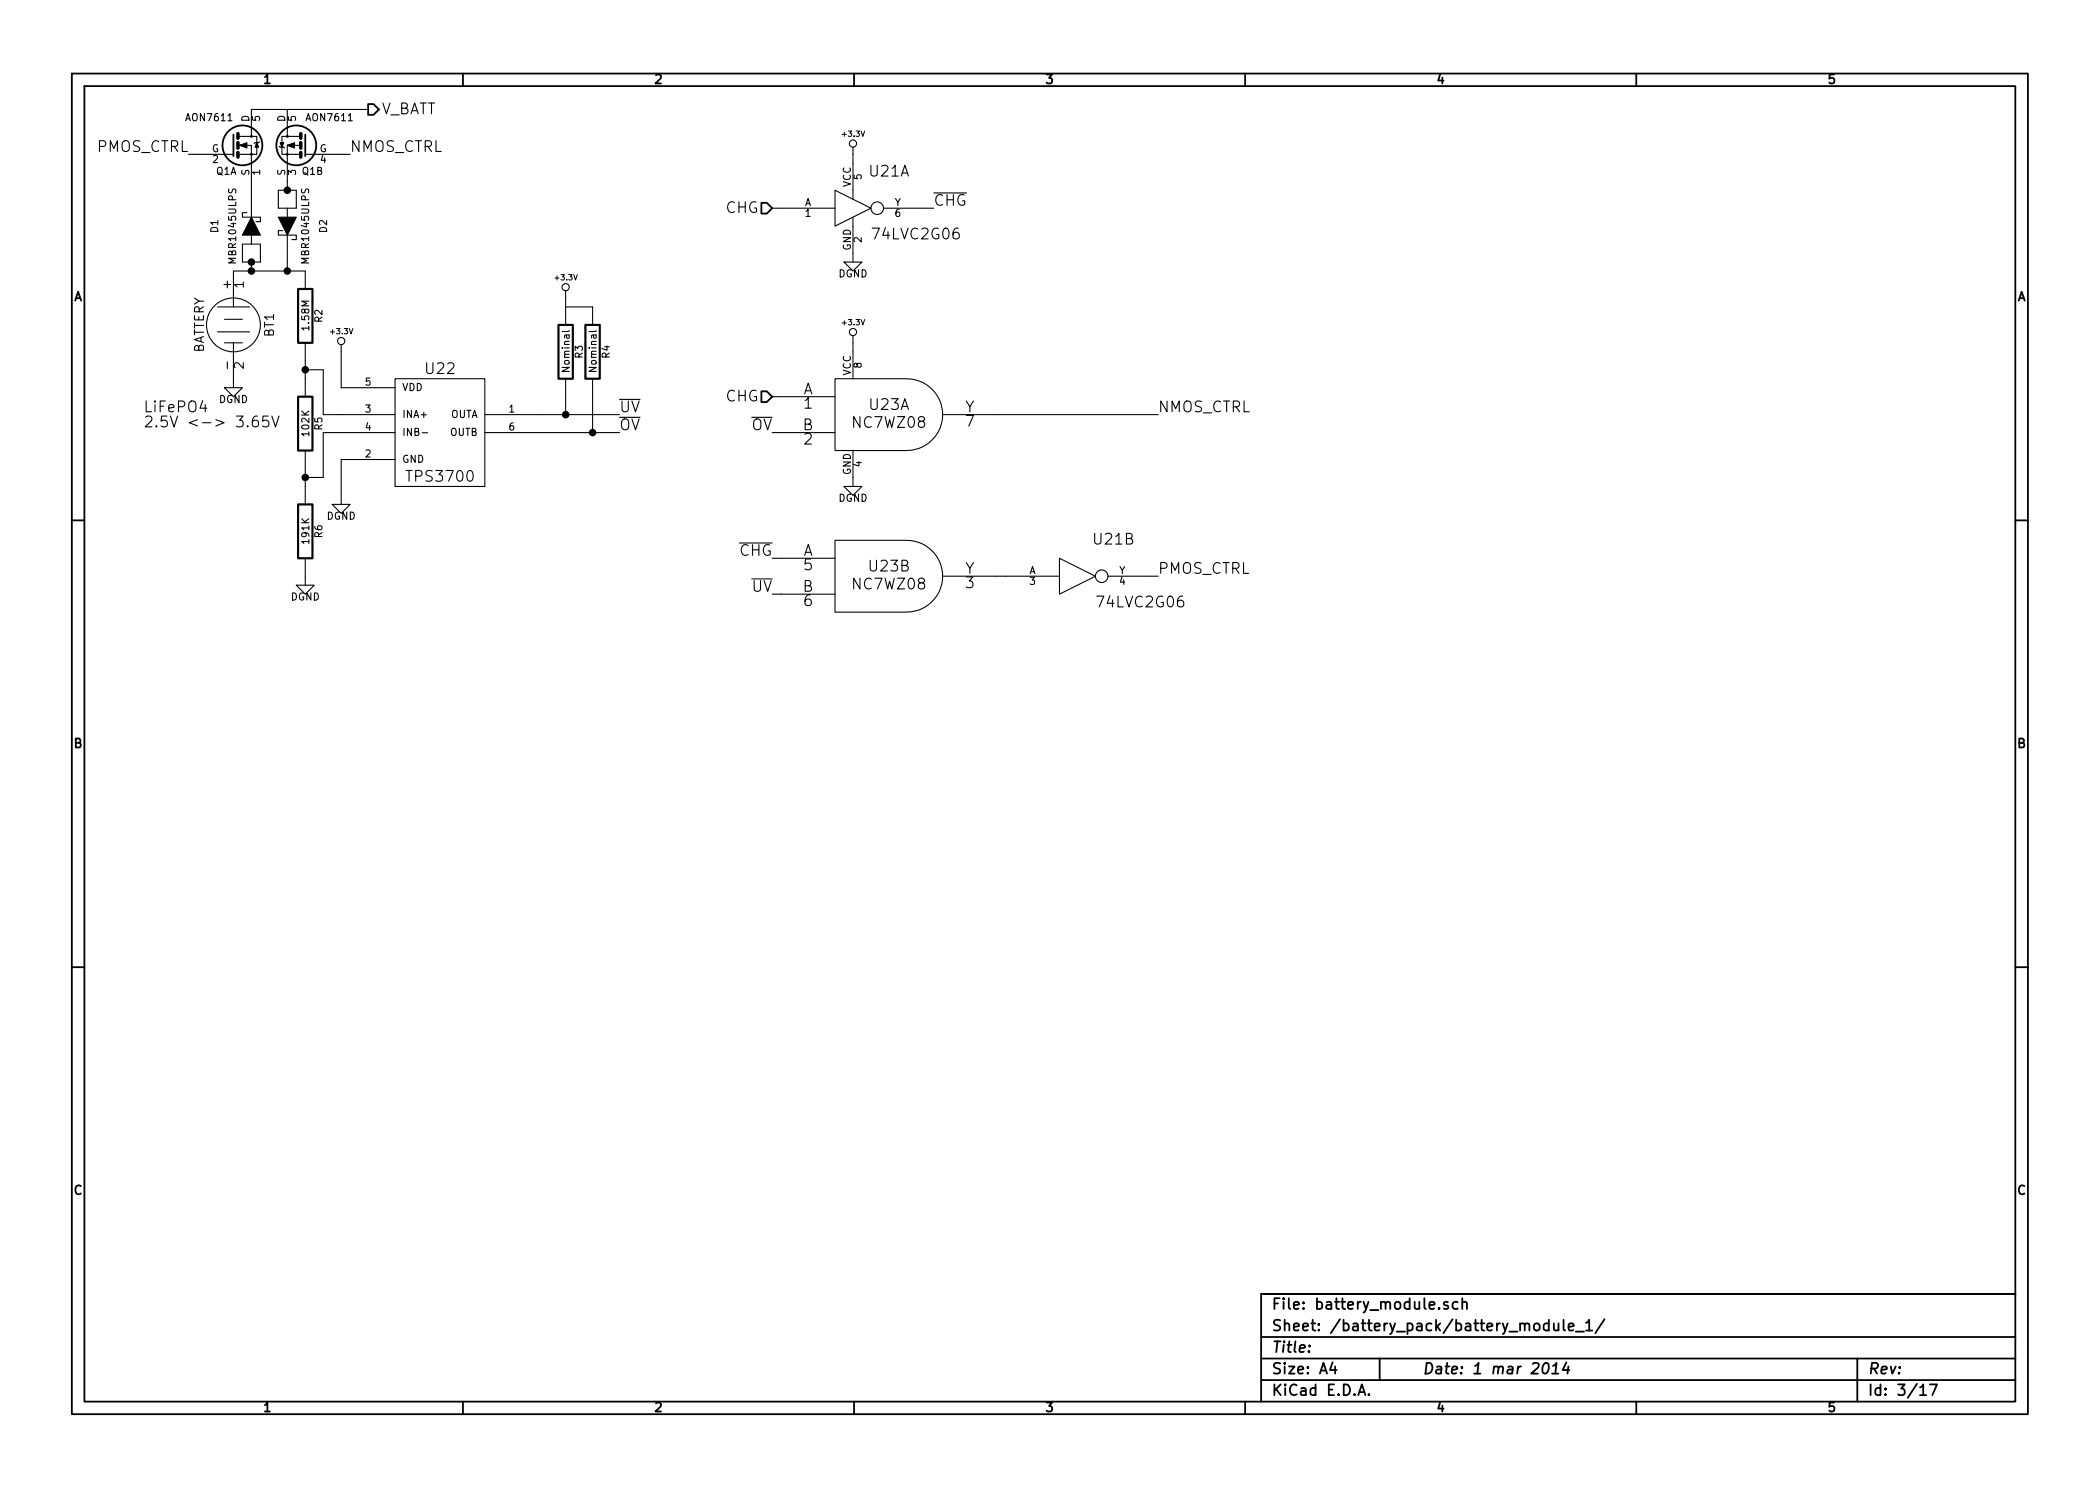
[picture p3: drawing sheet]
<svg xmlns="http://www.w3.org/2000/svg" width="297mm" height="210mm" viewBox="0 0 297 210" stroke-linecap="round" stroke-linejoin="round" font-family="sans-serif">
<g fill="none" stroke="#000" stroke-width=".25">
<path d="M10.2 10.4h276.6v189.7h-276.6zM11.9 12.2h273.2v186.1h-273.2zM33 19v3.1M43.2 19v3.1M52.1 14.7h.7l.8 .8-.8 .8h-.7zM65.5 10.4v1.8M120.8 10.4v1.8M176.1 10.4v1.8M231.4 10.4v1.8M107.7 28.7h.8l.7 .8-.7 .7h-.8zM107.7 55.4h.8l.7 .7-.7 .8h-.8zM10.2 73.6h1.7"/>
<path d="M285.1 73.6h1.7M10.2 136.8h1.7M285.1 136.8h1.7M65.5 198.3v1.8M120.8 198.3v1.8M176.1 198.3v1.8M178.4 189.2h106.7M178.4 195.3h106.7M178.4 192.2h106.7M185.2 190.4h.1l-.1 .1v-.1v.1M188.5 192.8l-.4 1h1M188.8 193.3v1.1"/>
<path d="M192.1 197.4l.5-1.5 .5 1.5M192.3 197h.7M193.6 197.3h.1l-.1 .1-.1-.1h.1v.1M195.1 192.2v3.1M204.8 184.3l-.4-.1-.2 .2 .1 .2 .5 .2 .1 .1-.1 .2-.1 .1-.5-.1M206.2 184.3a.48 .48 0 0 0-.7 0v.6a.48 .48 0 0 0 .7 .2M206.8 184.3a.38 .38 0 0 1 .7 .1v.8M206.8 183.7v1.5M218.4 193a.35 .35 0 0 1 .4-.2 .35 .35 0 0 1 .2 .3 .87 .87 0 0 1-.5 1.3l-.2-.1a1.14 1.14 0 0 1 .1-1.3zM219.1 187.3a.48 .48 0 0 0-.7 .1l-.1 .6a.48 .48 0 0 0 .8 .2M219.1 186.7v1.6M219.5 194.4h.9"/>
<path d="M219.7 193.3l.5-.5-.2 1.6M219.8 187.2v.9a.39 .39 0 0 0 .6 0M220.4 187.2v1.1M221.2 186.7v1.4l.2 .2M221.6 192.8l-.6 1h1M221.8 193.3l-.1 1.1M221.9 187.8l.7-.2-.1-.3-.4-.1-.2 .3v.7l.2 .1 .4-.1M222.9 188.4h1.2M224.3 187.2l.5-.5v1.6M224.3 188.3h.9M226.9 186.7l-1.2 1.9M231.4 198.3v1.8"/>
<path d="M262.7 192.2v6.1M271.6 196.3l.4-.4v1.5M271.6 197.4h.9M273 195.9h1l-.7 1.5M285.1 183.1h-106.7v15.2"/>
<circle cx="34.3" cy="20.6" r="2.82"/>
<circle cx="41.9" cy="20.6" r="2.82"/>
</g>
<g fill="none" stroke="#000" stroke-width=".15">
<path d="M35.6 19.3h.7v2.5h-.7v-1.2h-1.8M40.6 15.5v3.8h1.8M40.6 19.3h-.7v2.5h.7v-1.2h1.8M52.1 15.5h-16.5v3.8h-1.8M26.7 21.8h6.3M33.8 21.8h1.8v8.9M34.3 34.5h2.5v2.6h-2.5zM34.9 30.1h-.6v.6h2.5v.7h-.6M35.6 33.3v1.2M35.6 37.1v1.2M36.7 20.1l-.1 .1h-.5l-.2 .1M39.4 26.9h2.5v2.6h-2.5z"/>
<path d="M39.5 20.7l.1 .1h.5l.2 .1M40 32.6h-.6v.7h2.5v.6h-.6M40.6 29.5v1.2M40.6 33.3v5M42.4 21.8h-1.8v5.1M43.2 21.8h6.3M109.2 29.5h8.9M118.1 26.9l5.1 2.6-5.1 2.5zM119.4 37.1h2.5l-1.3 1.2zM120.6 20.8v7.4M120.6 30.7v6.4M125 29.5h7.1"/>
<path d="M132.1 27.3h4.6M30.8 43.4h4.5M30.8 47h4.5M31.7 54.9h2.6l-1.3 1.2zM31.7 45.2h2.6M31.7 48.5h2.6M33 48.5v6.4M36.4 58.9a.62 .62 0 0 0-.7 .6v.6a.48 .48 0 0 0 .4 .3 .48 .48 0 0 0 .5-.3l-.1-.5a.48 .48 0 0 0-.7 0l-.1 .2M37.9 58.9h-.7l-.1 .7 .3-.1h.5l.1 .3-.1 .5a.62 .62 0 0 1-.8 0M38.5 58.9l.5 1.5 .5-1.5M43.2 40.9v-2.6h-10.2v5.1M43.2 52.3h2.5v6.4h10.2"/>
<path d="M43.2 48.5v7.6M48.3 48.8v6.1h7.6M55.9 53.6h12.7v15.2h-12.7zM68.6 58.7h19M80 41.1v4.9M80 43.4h3.8v2.6M80 53.6v5.1M80.5 46.8l-.1 .1h-.9M83.8 53.6v7.6M84.3 46.8l-.1 .1h-.9M109.2 56.1h8.9M120.6 47.5v6.1"/>
<path d="M128.3 53.6h-10.2v10.1h10.2M128.3 53.6a5.1 5.1 0 0 1 5 5.1 5.1 5.1 0 0 1-5 5M133.3 58.7h30.5M43.2 63.7v7.7M43.2 79v3.8M47 71.4h2.5l-1.2 1.2zM55.9 65h-7.6v6.4M55.9 61.2h-10.2v6.4h-2.5M59.7 61.2h.8M68.6 61.2h19M104.6 76.8h4.6M109.2 61.2h8.9"/>
<path d="M109.2 79h8.9M119.4 68.8h2.5l-1.3 1.3zM120.6 63.7v5.1M128.3 76.4h-10.2v10.2h10.2M128.3 76.5a5.1 5.1 0 0 1 5 5 5.1 5.1 0 0 1-5 5.1M149.9 79l5 2.5-5 2.6zM41.9 82.8h2.5l-1.2 1.3zM109.2 84.1h8.9M133.3 81.5h16.6M156.7 81.5h7.1"/>
<circle cx="35.6" cy="19.3" r=".13"/>
<circle cx="40.6" cy="19.3" r=".13"/>
<circle cx="35.6" cy="21.8" r=".13"/>
<circle cx="40.6" cy="21.8" r=".13"/>
<circle cx="120.7" cy="20.3" r=".51"/>
<circle cx="124.1" cy="29.5" r=".89"/>
<circle cx="33" cy="46" r="3.8"/>
<circle cx="48.3" cy="48.3" r=".51"/>
<circle cx="80" cy="40.6" r=".51"/>
<circle cx="120.7" cy="47" r=".51"/>
<circle cx="155.8" cy="81.5" r=".89"/>
</g>
<path d="M42.2 40.9h2v7.6h-2zM42.2 56.1h2v7.6h-2zM79 46h2v7.6h-2zM82.8 46h2v7.6h-2zM42.2 71.4h2v7.6h-2z" fill="none" stroke="#000" stroke-width=".3"/>
<path d="M33.7 18.9v.7M42.5 18.9v.7M33.7 20.2v.7M33.7 21.6v.6M42.5 20.2v.7M42.5 21.6v.6" fill="none" stroke="#000" stroke-width=".51"/>
<path d="M33.9 20.6l1-.4v.7zM35.6 30.7l1.2 2.6h-2.5zM36.3 20.2l.3 .6h-.5zM39.6 20.2h.5l-.2 .6zM40.6 20.6l1.1-.4v.7zM39.4 30.7h2.5l-1.3 2.6z" fill="#000" stroke="#000" stroke-width=".15"/>
<g fill="#000" stroke="#000" stroke-width=".25">
<circle cx="35.6" cy="38.3" r=".41"/>
<circle cx="35.6" cy="37.1" r=".41"/>
<circle cx="40.6" cy="26.9" r=".41"/>
<circle cx="40.6" cy="38.3" r=".41"/>
<circle cx="43.2" cy="52.3" r=".41"/>
<circle cx="80" cy="58.7" r=".41"/>
<circle cx="43.2" cy="67.6" r=".41"/>
<circle cx="83.8" cy="61.2" r=".41"/>
</g>
<g font-size="2.1">
<text x="54" y="16.3">V_BATT</text>
<text x="13.6" y="21.6">PMOS_CTRL</text>
<text x="49.5" y="21.6">NMOS_CTRL</text>
<text x="123" y="25.1">U21A</text>
<text x="132.1" y="29.2">CHG</text>
<text x="102.6" y="30.2">CHG</text>
<text x="123.6" y="34">74LVC2G06</text>
<text x="60.3" y="53">U22</text>
<text x="20.3" y="58.4">LiFePO4</text>
<text x="87.6" y="58.4">UV</text>
<text x="102.6" y="56.9">CHG</text>
<text x="113.5" y="55.9">A</text>
<text x="113.7" y="57.9">1</text>
<text x="123" y="58.1">U23A</text>
<text x="136.4" y="58.4">Y</text>
<text x="163.8" y="58.4">NMOS_CTRL</text>
<text x="20.3" y="60.5">2.5V &lt;-&gt; 3.65V</text>
<text x="87.6" y="61">OV</text>
<text x="106.1" y="61">OV</text>
<text x="113.5" y="61">B</text>
<text x="113.7" y="63">2</text>
<text x="120.8" y="60.6">NC7WZ08</text>
<text x="136.6" y="60.4">7</text>
<text x="57.8" y="68.2">TPS3700</text>
<text x="154.8" y="77.1">U21B</text>
<text x="104.5" y="78.7">CHG</text>
<text x="106.3" y="83.8">UV</text>
<text x="113.5" y="78.7">A</text>
<text x="113.5" y="83.8">B</text>
<text x="113.7" y="80.8">5</text>
<text x="120.8" y="83.5">NC7WZ08</text>
<text x="123" y="80.9">U23B</text>
<text x="136.4" y="81.3">Y</text>
<text x="136.6" y="83.3">3</text>
<text x="163.8" y="81.3">PMOS_CTRL</text>
<text x="113.7" y="85.8">6</text>
<text x="155.4" y="86">74LVC2G06</text>
<text x="179.9" y="185.4">File: battery_module.sch</text>
<text x="179.9" y="191.5">Title:</text>
<text x="179.9" y="188.4">Sheet: /battery_pack/battery_module_1/</text>
<text x="179.9" y="197.6">KiCad E.D.A.</text>
<text x="179.9" y="194.5">Size: A4</text>
<text x="201.2" y="194.5">Date: 1 mar 2014</text>
<text x="264.2" y="194.5">Rev:</text>
<text x="264.2" y="197.6">Id: 3/17</text>
</g>
<g font-size="1.8">
<text x="37.3" y="11.9">1</text>
<text x="92.7" y="11.9">2</text>
<text x="148" y="11.9">3</text>
<text x="203.3" y="11.9">4</text>
<text x="258.6" y="11.9">5</text>
<text x="32.8" y="40.8" transform="rotate(-90 32.8 40.8)">+</text>
<text x="34.5" y="40.7" transform="rotate(-90 34.5 40.7)">1</text>
<text x="10.4" y="42.7">A</text>
<text x="38.8" y="47.6" transform="rotate(-90 38.8 47.6)">BT1</text>
<text x="285.3" y="42.7">A</text>
<text x="28.9" y="50.1" transform="rotate(-90 28.9 50.1)">BATTERY</text>
<text x="32.8" y="52" transform="rotate(-90 32.8 52)">-</text>
<text x="34.5" y="52.2" transform="rotate(-90 34.5 52.2)">2</text>
<text x="10.4" y="105.9">B</text>
<text x="285.3" y="105.9">B</text>
<text x="10.4" y="169.1">C</text>
<text x="285.3" y="169.1">C</text>
<text x="37.3" y="199.8">1</text>
<text x="92.7" y="199.8">2</text>
<text x="148" y="199.8">3</text>
<text x="203.3" y="199.8">4</text>
<text x="258.6" y="199.8">5</text>
</g>
<g font-size="1.4">
<text x="26.4" y="17.2">AON7611</text>
<text x="35.3" y="17.3" transform="rotate(-90 35.3 17.3)">D</text>
<text x="36.8" y="17.1" transform="rotate(-90 36.8 17.1)">5</text>
<text x="40.4" y="17.3" transform="rotate(-90 40.4 17.3)">D</text>
<text x="41.9" y="17.1" transform="rotate(-90 41.9 17.1)">5</text>
<text x="43.5" y="17.2">AON7611</text>
<text x="29.9" y="21.6">G</text>
<text x="30.1" y="23.1">2</text>
<text x="45.2" y="21.6">G</text>
<text x="45.3" y="23.1">4</text>
<text x="30.6" y="24.8">Q1A</text>
<text x="35.3" y="24.8" transform="rotate(-90 35.3 24.8)">S</text>
<text x="36.8" y="24.8" transform="rotate(-90 36.8 24.8)">1</text>
<text x="40.4" y="24.8" transform="rotate(-90 40.4 24.8)">S</text>
<text x="41.9" y="24.8" transform="rotate(-90 41.9 24.8)">3</text>
<text x="42.7" y="24.8">Q1B</text>
<text x="113.8" y="29.2">A</text>
<text x="120.4" y="26.5" transform="rotate(-90 120.4 26.5)">VCC</text>
<text x="121.9" y="25.4" transform="rotate(-90 121.9 25.4)">5</text>
<text x="126.5" y="29.2">Y</text>
<text x="30.9" y="32.9" transform="rotate(-90 30.9 32.9)">D1</text>
<text x="46.3" y="32.9" transform="rotate(-90 46.3 32.9)">D2</text>
<text x="113.9" y="30.7">1</text>
<text x="120.4" y="35.5" transform="rotate(-90 120.4 35.5)">GND</text>
<text x="121.9" y="34.3" transform="rotate(-90 121.9 34.3)">2</text>
<text x="126.6" y="30.7">6</text>
<text x="33.5" y="37.1" transform="rotate(-90 33.5 37.1)">MBR1045ULPS</text>
<text x="43.8" y="37.1" transform="rotate(-90 43.8 37.1)">MBR1045ULPS</text>
<text x="118.6" y="39.3">DGND</text>
<text x="43.8" y="46.6" transform="rotate(-90 43.8 46.6)">1.58M</text>
<text x="45.6" y="45.6" transform="rotate(-90 45.6 45.6)">R2</text>
<text x="80.6" y="52.5" transform="rotate(-90 80.6 52.5)">Nominal</text>
<text x="82.5" y="50.7" transform="rotate(-90 82.5 50.7)">R3</text>
<text x="84.4" y="52.5" transform="rotate(-90 84.4 52.5)">Nominal</text>
<text x="86.3" y="50.7" transform="rotate(-90 86.3 50.7)">R4</text>
<text x="120.4" y="53.2" transform="rotate(-90 120.4 53.2)">VCC</text>
<text x="121.9" y="52.1" transform="rotate(-90 121.9 52.1)">8</text>
<text x="30.9" y="57.1">DGND</text>
<text x="51.7" y="58.4">3</text>
<text x="51.7" y="54.6">5</text>
<text x="56.9" y="59.2">INA+</text>
<text x="56.9" y="55.4">VDD</text>
<text x="63.6" y="59.2">OUTA</text>
<text x="72" y="58.4">1</text>
<text x="43.8" y="61.6" transform="rotate(-90 43.8 61.6)">102K</text>
<text x="45.6" y="60.8" transform="rotate(-90 45.6 60.8)">R5</text>
<text x="51.7" y="64.8">2</text>
<text x="51.7" y="61">4</text>
<text x="56.9" y="65.5">GND</text>
<text x="56.9" y="61.7">INB-</text>
<text x="63.6" y="61.7">OUTB</text>
<text x="72" y="61">6</text>
<text x="118.6" y="71">DGND</text>
<text x="120.4" y="67.2" transform="rotate(-90 120.4 67.2)">GND</text>
<text x="121.9" y="66" transform="rotate(-90 121.9 66)">4</text>
<text x="43.8" y="76.8" transform="rotate(-90 43.8 76.8)">191K</text>
<text x="45.6" y="76.1" transform="rotate(-90 45.6 76.1)">R6</text>
<text x="46.2" y="73.6">DGND</text>
<text x="145.5" y="81.3">A</text>
<text x="145.7" y="82.8">3</text>
<text x="158.3" y="81.3">Y</text>
<text x="158.4" y="82.8">4</text>
<text x="41.1" y="85">DGND</text>
</g>
<g font-size="1.1">
<text x="119.3" y="19.4">+3.3V</text>
<text x="78.6" y="39.7">+3.3V</text>
<text x="46.9" y="47.3">+3.3V</text>
<text x="119.3" y="46">+3.3V</text>
</g>
</svg>
